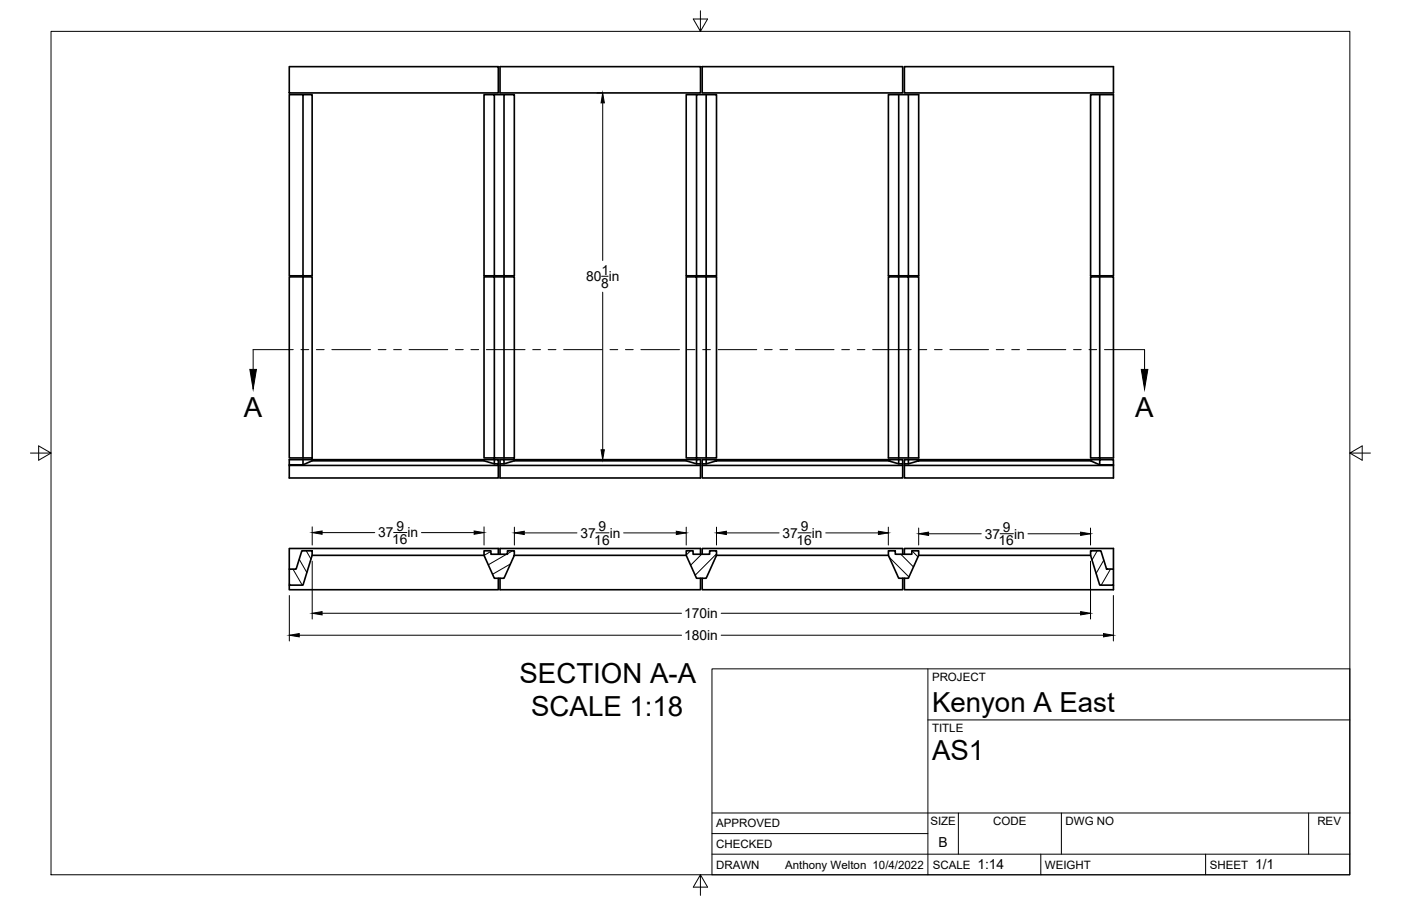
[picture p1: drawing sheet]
<svg xmlns="http://www.w3.org/2000/svg" width="432mm" height="279mm" viewBox="0 0 432 279" stroke-linecap="round" stroke-linejoin="round" font-family="sans-serif">
<!-- layer: Visible -->
<g fill="none" stroke="#000" stroke-width=".51">
<path d="M89.2 20.6h64.4v8.1h-64.4zM93.4 29.2h-4.2v55.8h7v-55.8h-2.8v55.8M152.4 29.2h2.9M154.1 20.6h61.8v8.1h-61.8zM214.7 29.2h-3.2v55.8h9.3v-55.8h-3.1v55.8M216.4 20.6h61.8v8.1h-61.8zM217.7 29.2h-3v55.8M273.8 29.2h9.3v55.8h-9.3zM277 29.2v55.8M278.7 20.6h64.5v8.1h-64.5zM280 29.2v55.8M336.1 29.2h7.1v55.8h-7.1z"/>
<path d="M338.9 29.2v55.8M93.4 85.4h2.8v55.8h-2.8zM93.4 85.4h-4.2v55.8h4.2M152.4 85v-55.8h-3.2v55.8h9.3v-55.8h-3.2v55.8M152.4 85.4h2.9M155.3 85.4h3.2v55.8h-3.2zM214.7 85.4h3v55.8M217.7 85.4h3.1v55.8h-9.3v-55.8h3.2v55.8M273.8 85.4h3.2v55.8h-3.2zM277 85.4h3v55.8M280 85.4h3.1v55.8h-6.1M338.9 85.4h4.3v55.8h-7.1v-55.8h2.8v55.8"/>
<path d="M93.4 141.8v1.5M96.2 141.8v.3M149.2 141.8v.3M152.4 143l-3.2-.9h-53l-2.8 1.2h-4.2v.2M152.4 141.8h-63.2v1.5M152.4 141.2v-55.8h-3.2v55.8h6.1M153.6 143h-1.2v-1.2h1.2v5.6h-64.4v-3.9h64.4M154.1 143h1.2v-1.2h-1.2v5.6h61.8v-5.6h-1.2v1.2h1.2M154.1 143.5h61.8M155.3 143l3.2-.9h53l3.2 .9M155.3 141.8h56.2v.3M158.5 141.8v.3"/>
<path d="M211.5 141.8h3.2M216.4 143v.5h61.8v-.5M216.4 143.5v3.9h61.8v-3.9M217.7 141.8h3.1v.3l-3.1 .9zM217.7 141.8h-1.3v1.2h1.3M220.8 141.8h53M220.8 142.1h53M273.8 141.8h3.2v1.2l-3.2-.9zM277 141.8h1.2v1.2h-1.2M278.7 143v.5h64.5M280 141.8h3.1v.3l-3.1 .9zM280 141.8h-1.3v1.2h1.3"/>
<path d="M283.1 141.8h53M283.1 142.1h53M338.9 141.8h-2.8v.3l2.8 1.2M343.2 143.3h-4.3v-1.5h4.3v5.6h-64.5v-3.9M93 169.9h3.2v1.4l-2.8 9.1h-4.2v-4.9h2.1zM96.2 171.3h53M149.2 169.9h2.1v1h5.1v-1h2.1v1.4l-3.2 7h-2.9l-3.2-7zM153.6 178.3v3.6h-64.4v-1.5M153.6 170.9v-1.8h-64.4v6.4M154.1 178.3v3.6h61.8v-3.6M154.1 170.9v-1.8h61.8v1.8M158.5 171.3h53"/>
<path d="M211.5 169.9h2.1v1h5.1v-1h2.1v1.4l-3.1 7h-3l-3.2-7zM216.4 170.9v-1.8h61.8v1.8M216.4 178.3v3.6h61.8v-3.6M220.8 171.3h53M273.8 169.9h2.1v1h5.1v-1h2.1v1.4l-3.1 7h-3l-3.2-7zM278.7 170.9v-1.8h64.5v6.4M278.7 178.3v3.6h64.5v-1.5M283.1 171.3h53M336.1 169.9h3.2l1.8 5.6h2.1v4.9h-4.3l-2.8-9.1z"/>
</g>
<!-- layer: Border -->
<path d="M15.7 9.7h400.3v260.1h-400.3zM215.9 3.3v6.4l-2.2-3.8h4.4l-2.2 3.8M9.4 139.7h6.3l-3.8-2.2v4.4l3.8-2.2M416 139.7l3.8 2.2v-4.4l-3.8 2.2h6.4M215.9 269.8l2.2 3.8h-4.4l2.2-3.8v6.3" fill="none" stroke="#000" stroke-width=".31"/>
<!-- layer: Titleblock -->
<path d="M219.4 206.3h196.6v63.5h-196.6zM286 206.3v63.5M286 222h130M219.4 257.1h66.6M219.4 250.7h196.6M295.4 250.7v12.7M327.1 250.7v12.7M403.3 250.7v12.7M219.4 263.4h196.6M320.8 263.4v6.4M371.6 263.4v6.4" fill="none" stroke="#000" stroke-width=".31"/>
<!-- layer: Hatching -->
<g fill="none" stroke="#000" stroke-width=".31">
<path d="M89.2 179.9l.3 .5M90.3 175.5l2.9 4.9M92.2 172.5l2.4 4.1M94.4 169.9l1.5 2.5M151.3 170.1l-2.1 1.2M156.1 170.9l-5.6 3.3M157.4 173.9l-5.6 3.2M158 169.9l-1.6 .9M212.8 169.9l-1.3 1.3M216.2 170.9l-3.3 3.4M220.8 170.8l-6.6 6.6M274 171.8l6.1 6.1"/>
<path d="M277.6 170.9l3.9 3.9M281.1 169.9l1.8 1.8M338.2 169.9l-1.7 2.8M340.2 172.8l-2.4 4M342.3 175.5l-2.9 4.9M343.2 180.3l-.1 .1"/>
</g>
<!-- layer: Section Lines -->
<g fill="none" stroke="#000" stroke-width=".31">
<path d="M90.4 107.8h-12.4v6.1M92.8 107.8h2.3M97.5 107.8h2.4M102.3 107.8h11.9M116.6 107.8h2.4M121.3 107.8h2.4M126.1 107.8h11.9M140.4 107.8h2.4M145.1 107.8h2.4M149.9 107.8h11.9M164.2 107.8h2.4M169 107.8h2.3"/>
<path d="M173.7 107.8h11.9M188 107.8h2.4M192.8 107.8h2.4M197.5 107.8h11.9M211.8 107.8h2.4M216.6 107.8h2.3M221.3 107.8h11.9M235.6 107.8h2.4M240.4 107.8h2.4M245.2 107.8h11.8M259.4 107.8h2.4M264.2 107.8h2.4"/>
<path d="M269 107.8h11.9M283.3 107.8h2.3M288 107.8h2.4M292.8 107.8h11.9M307.1 107.8h2.3M311.8 107.8h2.4M316.6 107.8h11.9M330.9 107.8h2.3M335.6 107.8h2.4M340.4 107.8h12.4v6.1"/>
</g>
<path d="M77 113.9h2l-1 6.1zM351.7 113.9h2.1l-1 6.1z" fill="#000" stroke="#000" stroke-width=".31"/>
<!-- layer: FD_Dimensions -->
<g fill="none" stroke="#000" stroke-width=".31">
<path d="M184 28.7h1.5M185.8 31.7v48.6M185.4 85.2h2M185.8 90.1v48.6M184 141.8h1.5M96.2 162.5v5.6M96.2 173.1v17.8M99.3 164.3h16.2M121.3 164.2h4.1M129.9 164.3h16.2M149.2 162.5v5.6M158.5 162.6v5.5"/>
<path d="M161.6 164.3h16.2M183.6 164.3h4.1M192.2 164.3h16.2M211.5 162.6v5.5M220.8 162.6v5.5M223.9 164.3h16.2M245.9 164.3h4.1M254.5 164.3h16.2M273.8 162.6v5.5M283.1 162.8v5.3M286.2 164.6h16.2M308.3 164.6h4"/>
<path d="M316.8 164.6h16.3M336.1 162.8v5.3M336.1 173.1v17.8M89.2 183.6v14.1M92.2 195.9h117.9M99.3 189.1h110.8M222.3 195.9h117.8M222.3 189.1h110.8M343.2 183.6v14.1"/>
</g>
<g fill="#000" stroke="#000" stroke-width=".31">
<path d="M185.8 28.7l.5 3h-1zM185.3 138.7h1l-.5 3.1zM96.2 164.3l3.1-.6v1.1zM146.1 163.7l3.1 .6-3.1 .5zM158.5 164.3l3.1-.5v1zM208.4 163.8l3.1 .5-3.1 .5zM220.8 164.3l3.1-.5v1zM270.7 163.8l3.1 .5-3.1 .5zM283.1 164.6l3.1-.5v1zM333.1 164.1l3 .5-3 .5zM89.2 195.9l3-.5v1zM96.2 189.1l3.1-.5v1z"/>
<path d="M333.1 188.6l3 .5-3 .5zM340.1 195.4l3.1 .5-3.1 .5z"/>
</g>
<g font-size="8.5">
<text x="75.2" y="128.7">A</text>
<text x="349.9" y="128.7">A</text>
<text x="160.1" y="210.6">SECTION A-A</text>
<text x="163.7" y="220.9">SCALE 1:18</text>
<text x="287.3" y="219.5">Kenyon A East</text>
<text x="287.3" y="234.5">AS1</text>
</g>
<g font-size="4.3">
<text x="180.7" y="86.7">80 in</text>
<text x="185.3" y="88.8">8</text>
<text x="185.4" y="84.7">1</text>
<text x="116.6" y="165.8">37</text>
<text x="120.9" y="167.9">16</text>
<text x="122.2" y="163.7">9</text>
<text x="125.6" y="165.8">in</text>
<text x="178.9" y="165.8">37</text>
<text x="183.2" y="167.9">16</text>
<text x="184.5" y="163.8">9</text>
<text x="187.9" y="165.8">in</text>
<text x="241.2" y="165.8">37</text>
<text x="245.5" y="167.9">16</text>
<text x="246.8" y="163.8">9</text>
<text x="250.2" y="165.8">in</text>
<text x="303.5" y="166.1">37</text>
<text x="309.1" y="164.1">9</text>
<text x="312.5" y="166.1">in</text>
<text x="307.8" y="168.2">16</text>
<text x="210.9" y="190.6">170in</text>
<text x="210.9" y="197.4">180in</text>
<text x="289.3" y="261.2">B</text>
<text x="301.2" y="268.1">1:14</text>
<text x="386.8" y="268.1">1/1</text>
</g>
<g font-size="3.5">
<text x="287.3" y="210.1">PROJECT</text>
<text x="287.3" y="225.8">TITLE</text>
<text x="220.7" y="255.2">APPROVED</text>
<text x="286.7" y="254.5">SIZE</text>
<text x="306.1" y="254.5">CODE</text>
<text x="328.4" y="254.5">DWG NO</text>
<text x="406" y="254.5">REV</text>
<text x="220.7" y="261.5">CHECKED</text>
<text x="220.7" y="267.9">DRAWN</text>
<text x="242" y="267.9">Anthony Welton 10/4/2022</text>
<text x="287.5" y="267.9">SCALE</text>
<text x="322.1" y="267.9">WEIGHT</text>
<text x="372.9" y="267.9">SHEET</text>
</g>
</svg>
